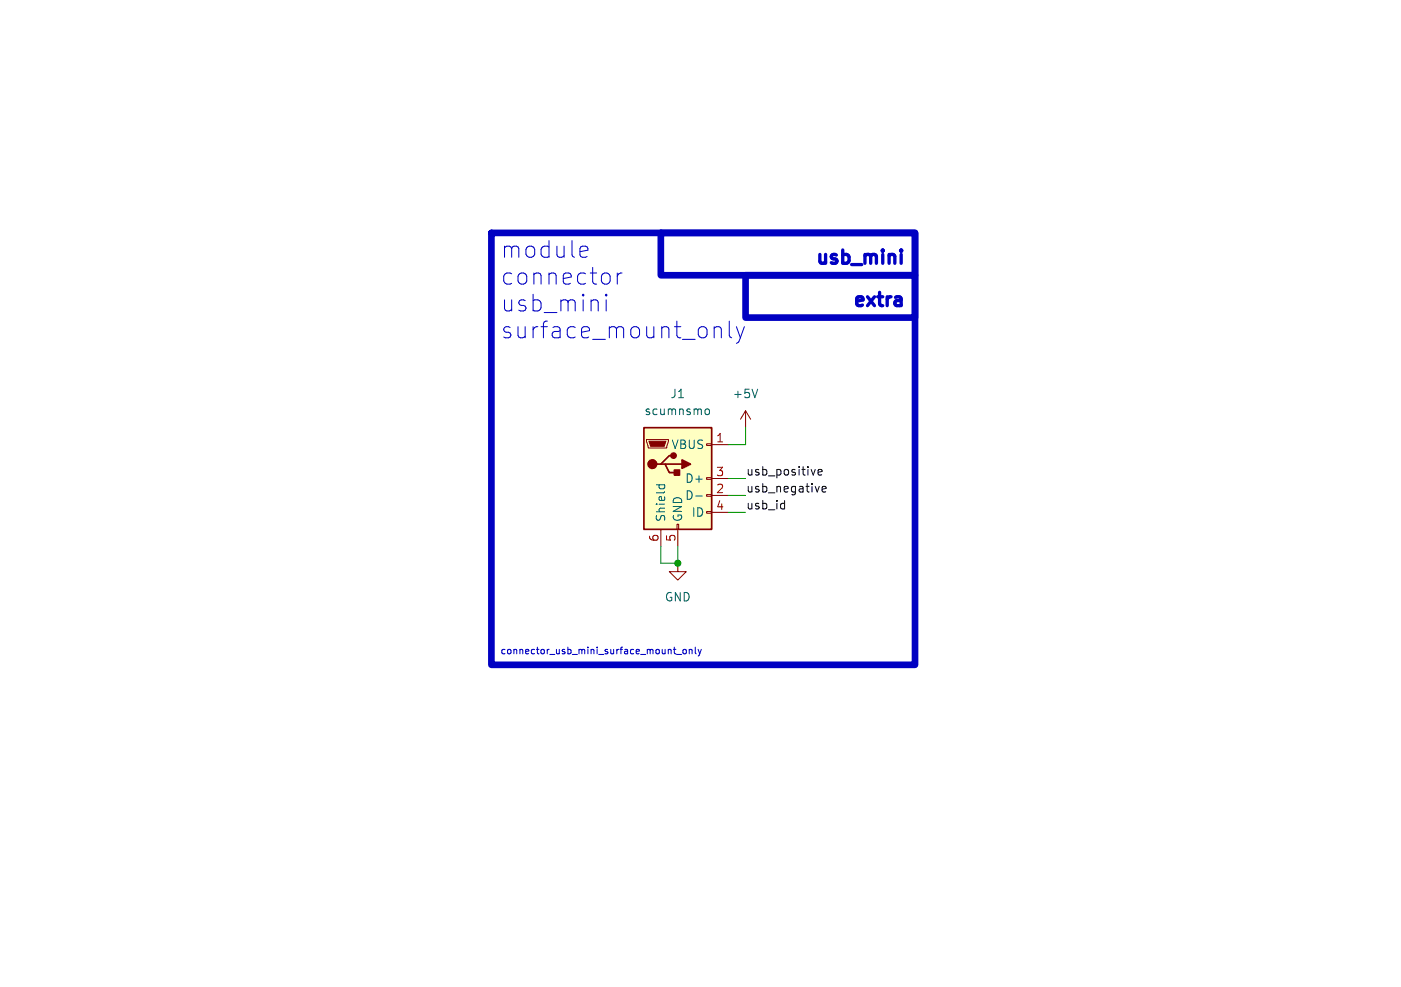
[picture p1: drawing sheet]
<svg xmlns="http://www.w3.org/2000/svg" width="210mm" height="148mm" viewBox="0 0 210 148" stroke-linecap="round" stroke-linejoin="round" font-family="sans-serif">
<path d="M96.5 64.1h10.2v15.3h-10.2z" fill="#ffffc2" stroke="#ffffc2" stroke-width=".15"/>
<path d="M96.5 64.1h10.2v15.3h-10.2zM99.1 69.6h.6l.6 1.3h1.3M99.7 69.6h2.5M101 68.3h-.7l-1.2 1.3h-.7" fill="none" stroke="#840000" stroke-width=".25"/>
<g fill="#840000" stroke="#840000" stroke-width=".25">
<path d="M102.2 69l1.3 .6-1.3 .6z"/>
<path d="M101.1 70.5h.8v.7h-.8z"/>
<circle cx="97.8" cy="69.6" r=".63"/>
<circle cx="101" cy="68.3" r=".38"/>
</g>
<g fill="none" stroke="#840000" stroke-width=".15">
<path d="M96.9 65.9h3.3v.3l-.3 1h-2.7zM99.1 79.4v2.5M101.5 78.6h.2v.8h-.2zM101.6 79.4v2.5M105.9 76.7h.8v.3h-.8zM105.9 74.2h.8v.2h-.8zM105.9 71.6h.8v.3h-.8zM105.9 66.5h.8v.3h-.8zM106.7 66.7h2.5M106.7 74.3h2.5M106.7 71.8h2.5M106.7 76.8h2.5"/>
<path d="M111.8 61.6l-.8 1.3M111.8 61.6v2.5M111.8 61.6l.7 1.3M101.6 84.5v1.2h1.3l-1.3 1.3-1.3-1.3h1.3"/>
</g>
<path d="M97.3 66.2h2.5l-.2 .7h-2.1z" fill="#840000" stroke="#840000" stroke-width=".15"/>
<path d="M113.6 58.4l-.4 1.2M98.4 72.7h1.2M98.9 72.7l-.1 .4M99.6 72.7v.4M104.3 74.4h1M105.7 61.4l.2-.1 .4 .1v.5l-.1 .2-.3 .1-.2-.1z" fill="none" stroke="#006464" stroke-width=".15"/>
<path d="M117.5 75.5h.1M117.6 75.1v1.2M117.6 76.3h-.1M122.2 70.4l-.3 .8M122.6 70.8l.6-.1v-.2l-.4-.1-.2 .2 .1 .6h.5M123.2 73.4l.6-.2v-.2l-.4-.1-.2 .2 .1 .6h.5" fill="none" stroke="#0f0f0f" stroke-width=".15"/>
<path d="M135.1 37.5v.2M135.1 38.2v1.3M135.1 37.5l-.1 .1 .1 .1M135.1 37.5l.1 .1-.1 .1M134.8 44.5l.3 .3v1M135.1 45.7l-.7 .1M135.1 45l-.7 .1" fill="none" stroke="#0000c2" stroke-width=".5"/>
<g fill="none" stroke="#0000c2" stroke-width=".15">
<path d="M87.3 36.9h.5l.2 .1 .1 .5-1.2 .2M88 38.5l-.2 .1h-.5M90.9 44.1v.3M90.9 45v1.6M90.9 44.1l-.2 .2 .2 .1M90.9 44.1l.1 .2-.1 .1M91.3 41.2l.2 .2v.7l-.2 .3M92.5 40.9v1.7M93.2 40.9a.64 .64 0 0 0-.7 .5M107.4 49h.4l.2 .1 .1 .2v1.4M109.3 48.2v2.1l.1 .2 .3 .2M110.4 49l.6 1.7"/>
<path d="M111 50.7l-.3 .6-.3 .2M111.6 49l-.6 1.7M100.9 97.4h.4M101.1 98h.2M101.4 98.1h.8M102.4 97.5l.2-.1 .2 .1 .1 .4-.1 .1h-.2l-.2-.1zM103.3 97.5l.2-.1h.2v.6M103.3 97.4v.6M104.2 97v.9l.2 .1M104.6 97.4l.3 .6M104.9 98l-.3 .4M105.1 97.4l-.2 .6"/>
</g>
<path d="M73.7 34.9h63.5v64.8h-63.5zM99.1 34.9h38.1v6.4h-38.1zM111.8 41.3h25.4v6.3h-25.4z" fill="none" stroke="#0000c2" stroke-width="1"/>
<path d="M109.2 76.8h2.6M109.2 71.8h2.6M109.2 74.3h2.6M111.8 64.1v2.6h-2.6M99.1 81.9v2.6h2.5v-2.6" fill="none" stroke="#009600" stroke-width=".15"/>
<circle cx="101.6" cy="84.5" r=".46" fill="#009600" stroke="#009600" stroke-width=".15"/>
<g font-size="3.5" fill="#0000c2">
<text x="74.9" y="38.9">module</text>
<text x="74.9" y="42.9">connector</text>
<text x="74.9" y="46.9">usb_mini</text>
<text x="74.9" y="51">surface_mount_only</text>
</g>
<g font-size="2.8" fill="#0000c2">
<text x="121.6" y="39.8">usb_mini</text>
<text x="127.3" y="46.1">extra</text>
</g>
<g font-size="1.8" fill="#006464">
<text x="100.4" y="59.9">J1</text>
<text x="109.7" y="59.9">+5V</text>
<text x="96.5" y="62.5">scumnsmo</text>
<text x="100.6" y="67.5">VBUS</text>
<text x="102.6" y="75.2">D-</text>
<text x="102.6" y="72.6">D+</text>
<text x="103.6" y="77.7">ID</text>
<text x="99.9" y="78.4" transform="rotate(-90 99.9 78.4)">Shield</text>
<text x="102.5" y="78.4" transform="rotate(-90 102.5 78.4)">GND</text>
<text x="99.6" y="90.4">GND</text>
</g>
<g font-size="1.8" fill="#a90000">
<text x="107.2" y="66.4">1</text>
<text x="107.2" y="71.5">3</text>
<text x="107.2" y="74">2</text>
<text x="107.2" y="76.6">4</text>
<text x="98.8" y="81.4" transform="rotate(-90 98.8 81.4)">6</text>
<text x="101.3" y="81.4" transform="rotate(-90 101.3 81.4)">5</text>
</g>
<g font-size="1.8" fill="#0f0f0f">
<text x="111.8" y="71.4">usb_positive</text>
<text x="111.8" y="76.5">usb_id</text>
<text x="111.8" y="73.9">usb_negative</text>
</g>
<text font-size="1.4" fill="#0000c2" x="74.9" y="98.2">connector_usb_mini_surface_mount_only</text>
</svg>
